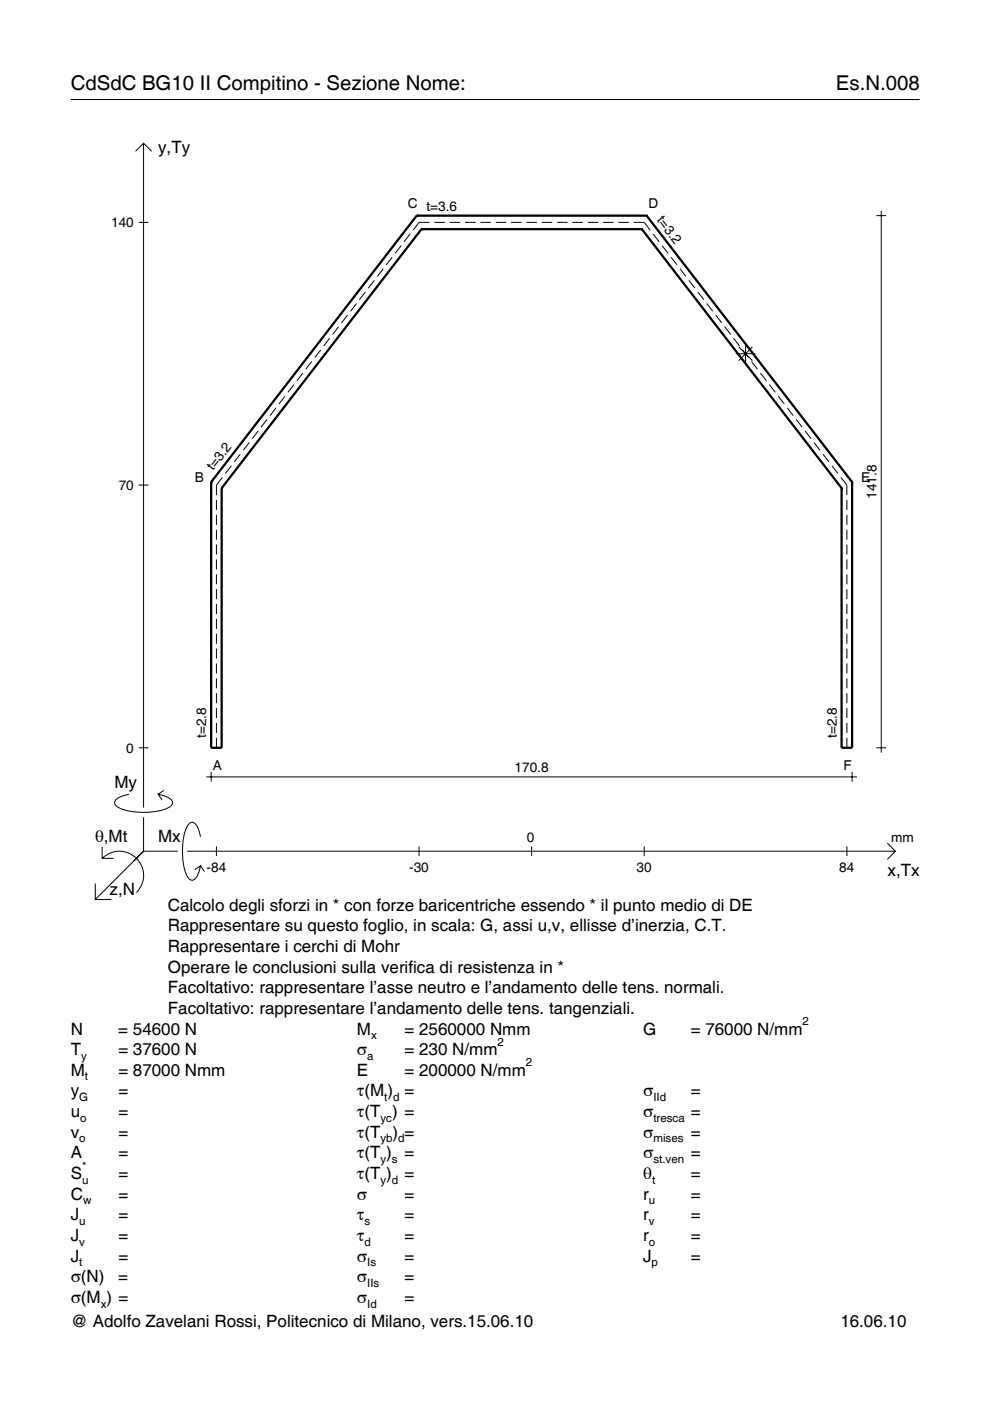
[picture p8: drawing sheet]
<svg xmlns="http://www.w3.org/2000/svg" width="210mm" height="297mm" viewBox="0 0 210 297" stroke-linecap="round" stroke-linejoin="round" font-family="sans-serif">
<g fill="none" stroke="#000" stroke-width=".21">
<path d="M15 21.1h180M28.7 32.1l1.7-1.7 1.8 1.7M30.4 30.4v140.8M29.4 47.1h2.1M79.4 59.4l-1.3 1.7M81.3 57l-1.3 1.6M83.2 54.5l-1.3 1.7M85.1 52.1l-1.3 1.6M87 49.6l-1.3 1.6M91.1 47.1h-2.3l-1.2 1.7M92.1 47.1h2.2M95.3 47.1h2.3"/>
<path d="M98.6 47.1h2.2M101.9 47.1h2.2M105.1 47.1h2.2M108.4 47.1h2.2M111.6 47.1h2.2M114.9 47.1h2.2M118.1 47.1h2.2M121.4 47.1h2.2M124.6 47.1h2.2M127.9 47.1h2.2M131.1 47.1h2.2M134.4 47.1h2.2l1.3 1.7"/>
<path d="M138.5 49.6l1.2 1.6M140.4 52.1l1.2 1.6M142.3 54.5l1.2 1.7M144.2 57l1.2 1.6M146.1 59.4l1.2 1.7M185.8 45.7h2.1M186.8 44.7v114.9M64.2 79.1l-1.3 1.6M66.1 76.6l-1.3 1.7M68 74.2l-1.3 1.6M69.9 71.7l-1.3 1.7M71.8 69.3l-1.3 1.6"/>
<path d="M73.7 66.8l-1.3 1.6M75.6 64.3l-1.3 1.7M77.5 61.9l-1.3 1.6M148 61.9l1.2 1.6M149.9 64.3l1.2 1.7M151.7 66.8l1.3 1.6M153.6 69.3l1.3 1.6M155.5 71.7l1.3 1.7M156 75h4.1M156.6 73.5l2.9 3M157.4 74.2l1.3 1.6M158.1 72.9v4.2"/>
<path d="M159.3 76.6l1.3 1.7M159.5 73.5l-2.9 3M161.2 79.1l1.3 1.6M49 98.7l-1.2 1.7M50.9 96.3l-1.2 1.6M52.8 93.8l-1.2 1.7M54.7 91.4l-1.2 1.6M56.6 88.9l-1.2 1.7M58.5 86.5l-1.2 1.6M60.4 84l-1.3 1.6M62.3 81.5l-1.3 1.7M163.1 81.5l1.3 1.7"/>
<path d="M165 84l1.3 1.6M166.9 86.5l1.3 1.6M168.8 88.9l1.3 1.7M170.7 91.4l1.3 1.6M172.6 93.8l1.3 1.7M174.5 96.3l1.3 1.6M176.4 98.7l1.3 1.7M29.4 102.8h2.1M45.9 106v2.1M45.9 109.1v2.2M45.9 112.3v2.1M45.9 115.5v2.1"/>
<path d="M45.9 118.6v2.1M47.1 101.2l-1.2 1.6v2.2M178.3 101.2l1.3 1.6v2.2M179.6 106v2.1M179.6 109.1v2.2M179.6 112.3v2.1M179.6 115.5v2.1M179.6 118.6v2.1M45.9 121.8v2.1M45.9 124.9v2.1M45.9 128.1v2.1M45.9 131.2v2.1"/>
<path d="M45.9 134.4v2.1M45.9 137.5v2.1M179.6 121.8v2.1M179.6 124.9v2.1M179.6 128.1v2.1M179.6 131.2v2.1M179.6 134.4v2.1M179.6 137.5v2.1M29.4 158.5h2.1M45.9 140.7v2.1M45.9 143.8v2.1M45.9 147v2.1"/>
<path d="M45.9 150.1v2.1M45.9 153.3v2.1M45.9 156.4v2.1M179.6 140.7v2.1M179.6 143.8v2.1M179.6 147v2.1M179.6 150.1v2.1M179.6 153.3v2.1M179.6 156.4v2.1M185.8 158.5h2.1M21.7 179.6v2.4h2.4M27.3 168.4a3.6 3.6 0 0 0-3 1.7l.1 .5a5.6 5.6 0 0 0 3.8 1.5 13.4 13.4 0 0 0 7.8-1l.5-.5 .1-.5a3.6 3.6 0 0 0-3.1-1.7l.8 1.2"/>
<path d="M30.4 173.3v7.2M34.7 167.6l-1.2 .8M42.5 177.4a3.6 3.6 0 0 0-1.7-3.1l-.5 .1a5.7 5.7 0 0 0-1.5 3.8 13.9 13.9 0 0 0 1.1 7.9l.4 .4 .5 .1a3.6 3.6 0 0 0 1.7-3l-1.2 .8M43.7 164.7h138M44.8 163.7v2M45.9 179.4v2.1M88.8 179.4v2.1M112.7 179.4v2.1M136.6 179.4v2.1M179.6 179.4v2.1M180.7 163.7v2M188.1 178.8l1.7 1.7-1.7 1.7"/>
<path d="M20.2 187.3v3.4h3.4M21.7 182a5.1 5.1 0 0 1 7.2 0 5.1 5.1 0 0 1 0 7.3M30.4 180.5l-10.2 10.2M30.4 180.5h7.2M39.7 180.5h150.1M42.5 183.6l.8 1.2"/>
</g>
<g fill="none" stroke="#000" stroke-width=".48">
<path d="M88.3 45.7h.1M88.3 45.7l-43.5 56.5M88.3 45.7h48.8M89.4 48.6h.1M89.4 48.6l-42.4 54.9M89.4 48.6h46.7M136.1 48.6h.1M136.1 48.6l42.3 54.9M137.1 45.7h.1M137.1 45.7l43.6 56.5M44.8 102.2h.1M44.8 102.2v56.3h2.2v-55"/>
<path d="M47 103.5h.1M178.4 103.5h.1M180.7 102.2h.1M180.7 102.2v56.3h-2.3v-55"/>
</g>
<g font-size="4.3">
<text x="15" y="19">CdSdC BG10 II Compitino - Sezione Nome:</text>
<text x="177.2" y="19">Es.N.008</text>
</g>
<g font-size="3.6">
<text x="33.5" y="32.4">y,Ty</text>
<text x="24.3" y="167.1">My</text>
<text x="20.1" y="178.4">θ,Mt</text>
<text x="33.5" y="178.4">Mx</text>
<text x="188.2" y="185.6">x,Tx</text>
<text x="23.2" y="189.7">z,N</text>
<text x="35.6" y="193.1">Calcolo degli sforzi in * con forze baricentriche essendo * il punto medio di DE</text>
<text x="35.6" y="197.5">Rappresentare su questo foglio, in scala: G, assi u,v, ellisse d’inerzia, C.T.</text>
<text x="35.6" y="201.8">Rappresentare i cerchi di Mohr</text>
<text x="35.6" y="206.2">Operare le conclusioni sulla verifica di resistenza in *</text>
<text x="35.6" y="210.6">Facoltativo: rappresentare l’asse neutro e l’andamento delle tens. normali.</text>
<text x="35.6" y="215">Facoltativo: rappresentare l’andamento delle tens. tangenziali.</text>
<text x="15" y="219.3">N</text>
<text x="25.1" y="219.3">= 54600 N</text>
<text x="75.7" y="219.3">M</text>
<text x="85.8" y="219.3">= 2560000 Nmm</text>
<text x="136.4" y="219.3">G</text>
<text x="146.5" y="219.3">= 76000 N/mm</text>
<text x="15" y="223.7">T</text>
<text x="25.1" y="223.7">= 37600 N</text>
<text x="75.7" y="223.7">σ</text>
<text x="85.8" y="223.7">= 230 N/mm</text>
<text x="15" y="232.5">y</text>
<text x="15" y="228.1">M</text>
<text x="25.1" y="232.5">=</text>
<text x="25.1" y="228.1">= 87000 Nmm</text>
<text x="75.7" y="232.5">τ(M ) =</text>
<text x="75.7" y="228.1">E</text>
<text x="85.8" y="228.1">= 200000 N/mm</text>
<text x="136.4" y="232.5">σ</text>
<text x="146.5" y="232.5">=</text>
<text x="15" y="236.8">u</text>
<text x="25.1" y="236.8">=</text>
<text x="75.7" y="236.8">τ(T ) =</text>
<text x="136.4" y="236.8">σ</text>
<text x="146.5" y="236.8">=</text>
<text x="15" y="245.6">A</text>
<text x="15" y="241.2">v</text>
<text x="25.1" y="241.2">=</text>
<text x="25.1" y="245.6">=</text>
<text x="75.7" y="245.6">τ(T )</text>
<text x="75.7" y="241.2">τ(T</text>
<text x="83.3" y="241.2">) =</text>
<text x="85.8" y="245.6">=</text>
<text x="136.4" y="241.2">σ</text>
<text x="136.4" y="245.6">σ</text>
<text x="146.5" y="241.2">=</text>
<text x="146.5" y="245.6">=</text>
<text x="15" y="250">S</text>
<text x="25.1" y="250">=</text>
<text x="75.7" y="250">τ(T )</text>
<text x="85.8" y="250">=</text>
<text x="136.4" y="250">θ</text>
<text x="146.5" y="250">=</text>
<text x="15" y="254.3">C</text>
<text x="25.1" y="254.3">=</text>
<text x="75.7" y="254.3">σ</text>
<text x="85.8" y="254.3">=</text>
<text x="136.4" y="254.3">r</text>
<text x="146.5" y="254.3">=</text>
<text x="15" y="263.1">J</text>
<text x="15" y="258.7">J</text>
<text x="25.1" y="258.7">=</text>
<text x="25.1" y="263.1">=</text>
<text x="75.7" y="258.7">τ</text>
<text x="75.7" y="263.1">τ</text>
<text x="85.8" y="258.7">=</text>
<text x="85.8" y="263.1">=</text>
<text x="136.4" y="258.7">r</text>
<text x="136.4" y="263.1">r</text>
<text x="146.5" y="258.7">=</text>
<text x="146.5" y="263.1">=</text>
<text x="15" y="267.5">J</text>
<text x="25.1" y="267.5">=</text>
<text x="75.7" y="267.5">σ</text>
<text x="85.8" y="267.5">=</text>
<text x="136.4" y="267.5">J</text>
<text x="146.5" y="267.5">=</text>
<text x="15" y="271.8">σ(N)</text>
<text x="25.1" y="271.8">=</text>
<text x="75.7" y="271.8">σ</text>
<text x="85.8" y="271.8">=</text>
<text x="15" y="276.2">σ(M ) =</text>
<text x="15" y="281.4">@ Adolfo Zavelani Rossi, Politecnico di Milano, vers.15.06.10</text>
<text x="75.7" y="276.2">σ</text>
<text x="85.8" y="276.2">=</text>
<text x="178.2" y="281.4">16.06.10</text>
</g>
<g font-size="2.9">
<text x="86.4" y="44">C t=3.6</text>
<text x="137.5" y="44">D</text>
<text x="139.2" y="46.7" transform="rotate(52 139.2 46.7)">t=3.2</text>
<text x="23.6" y="48.1">140</text>
<text x="45.2" y="99.9" transform="rotate(-52 45.2 99.9)">t=3.2</text>
<text x="25.2" y="103.8">70</text>
<text x="41.3" y="102.2">B</text>
<text x="182.6" y="102.2">E</text>
<text x="185.8" y="105.7" transform="rotate(-90 185.8 105.7)">141.8</text>
<text x="26.8" y="159.5">0</text>
<text x="43.7" y="156.5" transform="rotate(-90 43.7 156.5)">t=2.8</text>
<text x="177.4" y="156.5" transform="rotate(-90 177.4 156.5)">t=2.8</text>
<text x="45.1" y="163.3">A</text>
<text x="109.1" y="163.7">170.8</text>
<text x="178.8" y="163.3">F</text>
<text x="111.7" y="178.4">0</text>
<text x="189" y="178.4">mm</text>
<text x="43.8" y="184.9">-84</text>
<text x="86.8" y="184.9">-30</text>
<text x="135" y="184.9">30</text>
<text x="178" y="184.9">84</text>
</g>
<g font-size="2.4">
<text x="78.7" y="220.3">x</text>
<text x="105.5" y="221.7">2</text>
<text x="170.2" y="217.3">2</text>
<text x="17.2" y="224.7">y</text>
<text x="77.9" y="224.7">a</text>
<text x="111.5" y="226.1">2</text>
<text x="16.8" y="233.5">G</text>
<text x="18" y="229.1">t</text>
<text x="81.5" y="233.5">t d</text>
<text x="138.5" y="233.5">IId</text>
<text x="17" y="237.8">o</text>
<text x="80.7" y="237.8">yc</text>
<text x="138.5" y="237.8">tresca</text>
<text x="16.8" y="242.2">o</text>
<text x="80.7" y="242.2">yb d</text>
<text x="138.5" y="242.2">mises</text>
<text x="17.4" y="251">u</text>
<text x="17.4" y="248">*</text>
<text x="80.7" y="246.6">y s</text>
<text x="80.7" y="251">y d</text>
<text x="138.2" y="251">t</text>
<text x="138.5" y="246.6">st.ven</text>
<text x="17.6" y="255.3">w</text>
<text x="137.6" y="255.3">u</text>
<text x="16.8" y="259.7">u</text>
<text x="77.3" y="259.7">s</text>
<text x="137.6" y="259.7">v</text>
<text x="16.8" y="268.5">t</text>
<text x="16.8" y="264.1">v</text>
<text x="77.3" y="264.1">d</text>
<text x="77.9" y="268.5">Is</text>
<text x="137.6" y="264.1">o</text>
<text x="138.2" y="268.5">p</text>
<text x="77.9" y="272.8">IIs</text>
<text x="21.4" y="277.2">x</text>
<text x="77.9" y="277.2">Id</text>
</g>
</svg>
